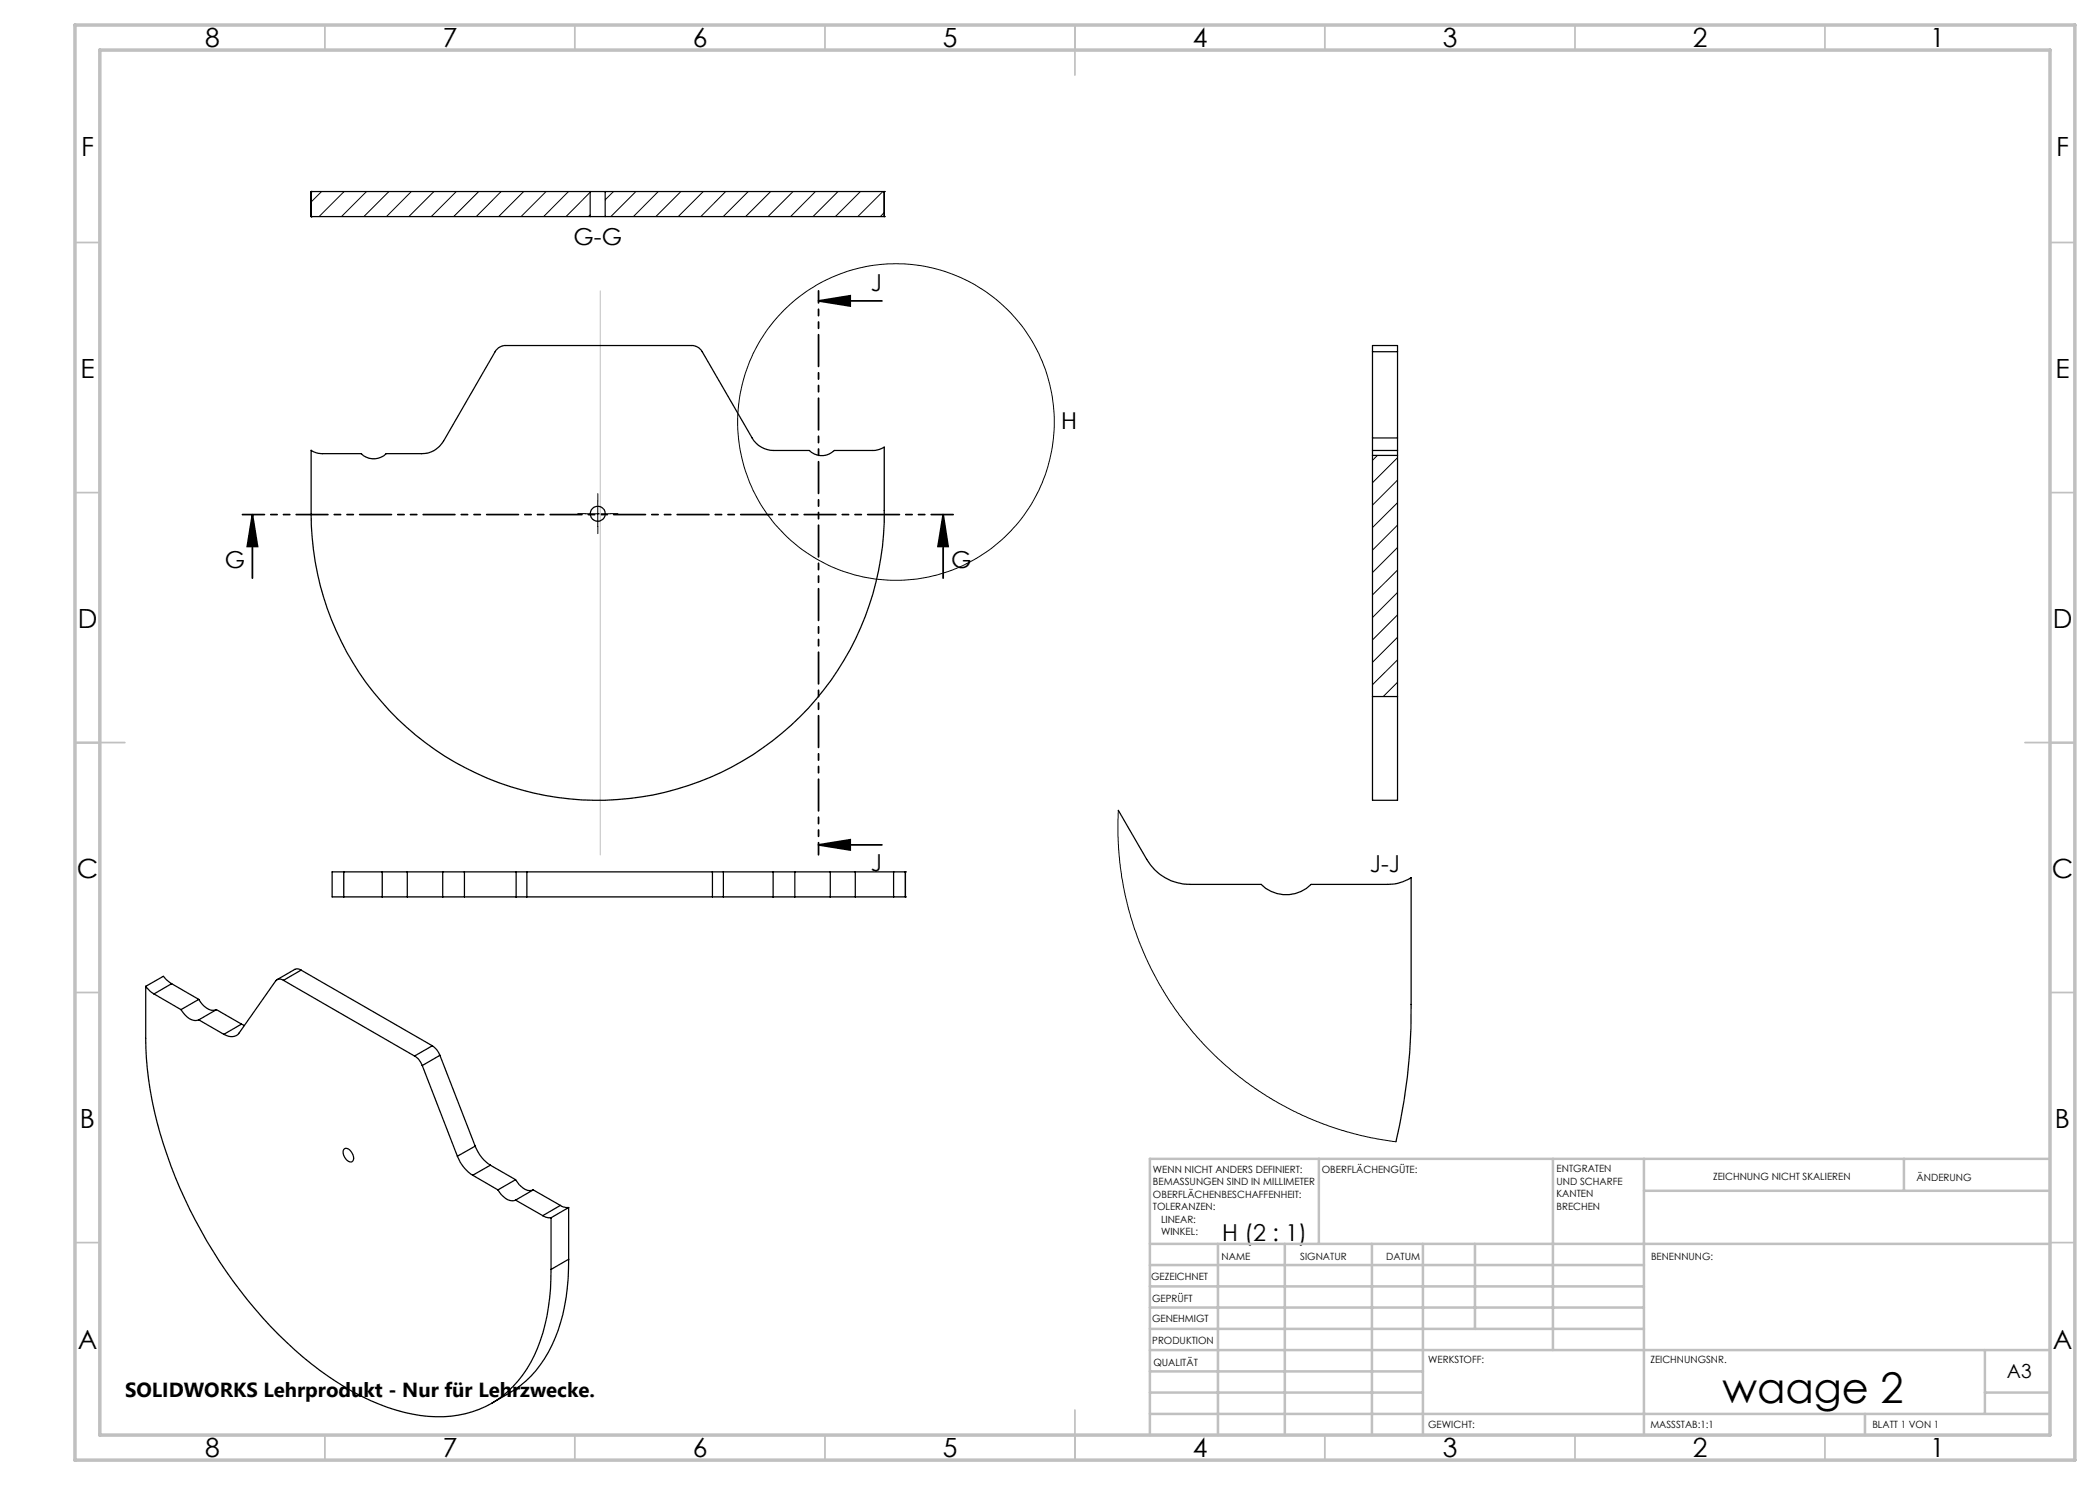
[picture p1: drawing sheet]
<svg xmlns="http://www.w3.org/2000/svg" width="420mm" height="297mm" viewBox="0 0 420 297" stroke-linecap="round" stroke-linejoin="round" font-family="sans-serif">
<g fill="none" stroke="#000" stroke-width=".2">
<path d="M64.3 38.3l-2.1 2.1M68.8 38.3l-5 5M73.3 38.3l-5 5M77.8 38.3l-5 5M82.3 38.3l-5 5M86.8 38.3l-5 5M91.3 38.3l-5 5M95.7 38.3l-5 5M100.2 38.3l-5 5M104.7 38.3l-5 5M109.2 38.3l-5 5M113.7 38.3l-5 5"/>
<path d="M118 38.4l-4.8 4.9M122.7 38.3l-1.7 1.7M127.2 38.3l-5 5M131.7 38.3l-5 5M136.2 38.3l-5 5M140.7 38.3l-5.1 5M145.1 38.3l-4.9 5M149.6 38.3l-5 5M154.1 38.3l-5 5M158.6 38.3l-5 5M163.1 38.3l-5 5M167.6 38.3l-5 5"/>
<path d="M172.1 38.3l-5 5M176.6 38.3l-5 5M118 43l-.3 .3M176.8 42.5l-.7 .8M275.5 91.1l-1 1M279.5 91.5l-5 5.1M279.5 96l-5 5M117.1 102.8h5M119.6 100.3v5M279.5 100.5l-5 5M279.5 105l-5 5M279.5 109.5l-5 5"/>
<path d="M279.5 114l-5 5M279.5 118.5l-5 5M279.5 123l-5 5M279.5 127.5l-5 5M279.5 132l-5 4.9M279.5 136.5l-2.9 2.8M223.7 162.1l-.1 5.1 .4 6.1 1 5.8 .8 3.2 1.2 3.7 2.1 5.4 2.9 5.7 3.3 5.1 3.4 4.4 4.4 4.6 3.1 2.9 4.9 3.6 5.3 3.3 5.1 2.5 6.1 2.3 6.5 1.7 5.1 .8"/>
<circle cx="179.2" cy="84.4" r="31.7"/>
</g>
<path d="M163.7 60.2l6.3-1v2zM163.7 60.2h12.7M50.5 102.9l1 6.4h-2zM50.5 102.9v12.7M188.6 102.9l1 6.4h-2zM188.6 102.9v12.7M163.7 169l6.3-1v2zM163.7 169h12.7" fill="none" stroke="#000" stroke-width=".35"/>
<path d="M117.1 102.7h-1.5M119.6 100.2v-1.5M119.6 105.2v1.5M122.1 102.7h1.5" fill="none" stroke="#000" stroke-width=".2" stroke-dasharray="15.2 1.3 1.3 1.3"/>
<path d="M190.6 102.9h-142.1" fill="none" stroke="#000" stroke-width=".35" stroke-dasharray="6.3 1.3 1.3 1.3 1.3 1.3" stroke-dashoffset="2"/>
<path d="M163.7 58.2v112.8" fill="none" stroke="#000" stroke-width=".35" stroke-dasharray="6.3 1.3 1.3 1.3 1.3 1.3" stroke-dashoffset="3.9"/>
<path d="M120.1 58.2v112.8" fill="none" stroke="#c0c0c0" stroke-width=".2"/>
<g fill="none" stroke="#c0c0c0" stroke-width=".35">
<path d="M65 5v5M115 5v5M165 5v5M215 5v10M265 5v5M315 5v5M365 5v5M15 48.5h5M410 48.5h5M15 98.5h5M410 98.5h5M15 148.5h10"/>
<path d="M405 148.5h10M15 198.5h5M410 198.5h5M15 248.5h5M410 248.5h5M65 287v5M115 287v5M165 287v5M215 282v10M265 287v5M315 287v5M365 287v5"/>
</g>
<g fill="none" stroke="#c0c0c0" stroke-width=".5">
<path d="M263.8 231.8v17M310.6 231.8v38.2M328.8 231.8v55.2M328.8 238.2h81.2M380.8 231.8v6.4M410 231.8h-180v55.2M230 248.8h180M230 257.3h98.8M230 253h98.8M243.6 248.8v38.2M257 248.8v38.2M274.4 248.8v38.2"/>
<path d="M284.6 248.8v38.2M295 248.8v17M230 265.8h98.8M230 261.5h98.8M230 278.5h54.6M230 274.3h54.6M230 270h180M397 278.5h13M397 270v12.8M230 282.8h180M373 282.8v4.2"/>
</g>
<path d="M15 5h400v287h-400zM20 10h390v277h-390z" fill="none" stroke="#c0c0c0" stroke-width=".7"/>
<g fill="#000">
<path d="M163.7 60.2l6.3-1v2zM163.7 169l6.3-1v2z"/>
<path d="M188.6 102.9l1 6.4h-2zM50.5 102.9l1 6.4h-2z"/>
</g>
<g fill="none" stroke="#000" stroke-width=".25">
<path d="M62.2 38.3h.1M62.2 38.3v5M62.2 38.3h55.8M118 38.3h3M118 38.3v5M121 38.3v5M121 38.3h55.8M176.8 38.3h.1M176.8 38.3v5M62.2 43.3h.1M62.2 43.3h55.8M118 43.3h3"/>
<path d="M121 43.3h55.8M176.8 43.3h.1M274.5 70.3v-1.2h5v1.2M274.5 70.3v17.3M274.5 70.3h5M279.5 70.3v17.3M62.2 90.1a3.8 3.8 0 0 0 2.4 .6h7.6a3.5 3.5 0 0 0 5 0h7.1a4.9 4.9 0 0 0 4.4-2.4l10.3-18a2.44 2.44 0 0 1 2.2-1.2h37.1a2.44 2.44 0 0 1 2.1 1.2l10 17.3a5 5 0 0 0 4.3 2.5h7.2a3.5 3.5 0 0 0 5 0h7.6a4.3 4.3 0 0 0 2.3-.7v12.7a57.3 57.3 0 0 1-56.9 58 57.3 57.3 0 0 1-57.7-57.3zM274.5 90.1v1M274.5 87.6v2.5M274.5 90.1h5M274.5 91.1h5M274.5 91.1v48.2"/>
<path d="M274.5 87.6h5M279.5 90.1v1M279.5 87.6v2.5M279.5 91.1v48.2M274.5 139.3v20.8h5v-20.8M274.5 139.3h5M68.8 174.4h-2.4v5h2.4M68.8 174.4h7.6M68.8 179.4h7.6M68.8 174.4v5M76.4 174.4h5.1M76.4 179.4h5.1"/>
<path d="M76.4 174.4v5M81.5 174.4h7M81.5 179.4h7M81.5 174.4v5M88.5 174.4h4.4M88.5 179.4h4.4M88.5 174.4v5M92.9 174.4h10.3M92.9 179.4h10.3M92.9 174.4v5M103.2 174.4h2.2M103.2 179.4h2.2"/>
<path d="M103.2 174.4v5M105.4 174.4v5M105.4 174.4h37.1M105.4 179.4h37.1M142.5 174.4h2.2M142.5 179.4h2.2M142.5 174.4v5M144.7 174.4v5M144.7 174.4h9.9M144.7 179.4h9.9M154.6 174.4h4.4M154.6 179.4h4.4"/>
<path d="M154.6 174.4v5M159 174.4h7.1M159 179.4h7.1M159 174.4v5M166.1 174.4h5M166.1 179.4h5M166.1 174.4v5M171.1 174.4h7.6M171.1 179.4h7.6M171.1 174.4v5M178.7 174.4h2.4M178.7 179.4h2.4"/>
<path d="M178.7 174.4v5M181.1 174.4h.1M181.1 179.4h.1M181.1 174.4v5M223.7 162.1l5.6 9.8a10 10 0 0 0 8.7 5h14.2a7 7 0 0 0 10 0h15.4a8.9 8.9 0 0 0 4.6-1.4v25.4a113 113 0 0 1-3 27.4M29.1 197.3v10.3a79.9 79.9 0 0 0 10 36.4 89.5 89.5 0 0 0 24.9 30.1 44.1 44.1 0 0 0 21.7 9.2 20.5 20.5 0 0 0 21.2-12.2 39.5 39.5 0 0 0 3.3-17.2M29.1 197.3l.8 .9 .9 .6M30.8 198.8l5.4 3.1M34.3 196.7l-1-.8-.6-.6-3.6 2M34.3 196.7l5.5 3.2M34.3 196.7l-3.5 2.1M39.8 199.9a3.5 3.5 0 0 0 3.1 2.1l.4-.1"/>
<path d="M39.8 199.9l-3.6 2M56.7 196.1a1.13 1.13 0 0 0-1.6 .1l-7.3 10.4a2.21 2.21 0 0 1-3 .3M56.7 196.1l26.2 15.1M60.2 194l-.4-.2h-.7l-3.7 2.1M60.2 194l-3.5 2.1M60.2 194l26.3 15.2M36.2 201.9a3.5 3.5 0 0 0 3.2 2.2l.4-.1M39.8 204l5 2.9M43.3 201.9l-3.5 2.1M43.3 201.9l5 2.9M48.3 204.8l.6 .3M48.3 204.8l-3.5 2.1"/>
<path d="M82.9 211.2a3.5 3.5 0 0 1 1.6 1.9M84.5 213.1l7 18.1M86.5 209.2a3.7 3.7 0 0 1 1.5 1.9M86.5 209.2l-3.6 2M88 211.1l-3.5 2M88 211.1l7 18.1M68.8 229.9a.92 .92 0 0 1 1.4 .4l.5 1a.75 .75 0 0 1-.3 1 .75 .75 0 0 1-1-.2l-.5-.6-.2-.8zM91.5 231.2a7.7 7.7 0 0 0 3 3.9M94.5 235.1l5.1 2.9M95 229.2a7.8 7.8 0 0 0 3.1 3.8M95 229.2l-3.5 2M98.1 233l-3.6 2.1"/>
<path d="M98.1 233l5 2.9M99.6 238a3.5 3.5 0 0 0 3.2 2.1l.3-.1M103.1 235.9a3.5 3.5 0 0 0 3.2 2.2l.3-.1M103.1 235.9l-3.5 2.1M106.6 238l-3.5 2M106.6 238l5.5 3.1M103.1 240l5.4 3.1M108.5 243.1l.7 .3 1 .2M110.2 243.6v10.3M112.1 241.1l.6 .3 1 .1M112.1 241.1l-3.6 2M113.7 251.8a38.5 38.5 0 0 1-4 18.6 20.6 20.6 0 0 1-7.9 8.2l-3.5 2.1"/>
<path d="M113.7 241.5l-3.5 2.1M113.7 251.8l-3.5 2.1M113.7 241.5v10.3"/>
<circle cx="119.5" cy="102.7" r="1.5"/>
</g>
<text font-size="8.5" x="344.5" y="280.6">waage 2</text>
<g font-size="5.3">
<text x="41" y="9.5">8</text>
<text x="88.5" y="9.5">7</text>
<text x="138.5" y="9.5">6</text>
<text x="188.5" y="9.5">5</text>
<text x="238.5" y="9.5">4</text>
<text x="288.5" y="9.5">3</text>
<text x="338.5" y="9.5">2</text>
<text x="386" y="9.5">1</text>
<text x="16.2" y="31.3">F</text>
<text x="411.2" y="31.3">F</text>
<text x="16.1" y="75.5">E</text>
<text x="411.1" y="75.5">E</text>
<text x="15.5" y="125.5">D</text>
<text x="410.5" y="125.5">D</text>
<text x="15.4" y="175.5">C</text>
<text x="410.4" y="175.5">C</text>
<text x="16" y="225.5">B</text>
<text x="411" y="225.5">B</text>
<text x="15.5" y="269.8">A</text>
<text x="410.5" y="269.8">A</text>
<text x="41" y="291.5">8</text>
<text x="88.5" y="291.5">7</text>
<text x="138.5" y="291.5">6</text>
<text x="188.5" y="291.5">5</text>
<text x="238.5" y="291.5">4</text>
<text x="288.5" y="291.5">3</text>
<text x="338.5" y="291.5">2</text>
<text x="386" y="291.5">1</text>
</g>
<g font-size="4.7">
<text x="114.7" y="49.1">G-G</text>
<text x="174.2" y="58.2">J</text>
<text x="212.2" y="85.7">H</text>
<text x="45" y="113.7">G</text>
<text x="190.2" y="113.7">G</text>
<text x="174.2" y="174.3">J</text>
<text x="274" y="174.4">J-J</text>
<text x="244.4" y="248.2">H (2 : 1)</text>
</g>
<text font-size="4.1" x="25" y="279.3">SOLIDWORKS Lehrprodukt - Nur für Lehrzwecke.</text>
<text font-size="3.9" x="401.4" y="275.6">A3</text>
<g font-size="2">
<text x="230.6" y="234.6">WENN NICHT ANDERS DEFINIERT:</text>
<text x="230.6" y="237.1">BEMASSUNGEN SIND IN MILLIMETER</text>
<text x="230.6" y="239.6">OBERFLÄCHENBESCHAFFENHEIT:</text>
<text x="264.4" y="234.6">OBERFLÄCHENGÜTE:</text>
<text x="311.3" y="234.5">ENTGRATEN</text>
<text x="311.3" y="237">UND SCHARFE</text>
<text x="311.3" y="239.5">KANTEN</text>
<text x="342.6" y="236">ZEICHNUNG NICHT SKALIEREN</text>
<text x="383.3" y="236.2">ÄNDERUNG</text>
<text x="230.6" y="242.1">TOLERANZEN:</text>
<text x="232.2" y="244.6">LINEAR:</text>
<text x="311.3" y="242">BRECHEN</text>
<text x="232.2" y="247.1">WINKEL:</text>
<text x="244.3" y="252">NAME</text>
<text x="260" y="251.9">SIGNATUR</text>
<text x="277.2" y="251.9">DATUM</text>
<text x="330.2" y="251.9">BENENNUNG:</text>
<text x="230.2" y="256.1">GEZEICHNET</text>
<text x="230.4" y="260.3">GEPRÜFT</text>
<text x="230.4" y="264.4">GENEHMIGT</text>
<text x="230.5" y="268.8">PRODUKTION</text>
<text x="230.7" y="273.1">QUALITÄT</text>
<text x="285.6" y="272.5">WERKSTOFF:</text>
<text x="330.1" y="272.5">ZEICHNUNGSNR.</text>
<text x="285.6" y="285.5">GEWICHT:</text>
<text x="330.1" y="285.6">MASSSTAB:1:1</text>
<text x="374.5" y="285.6">BLATT 1 VON 1</text>
</g>
</svg>
